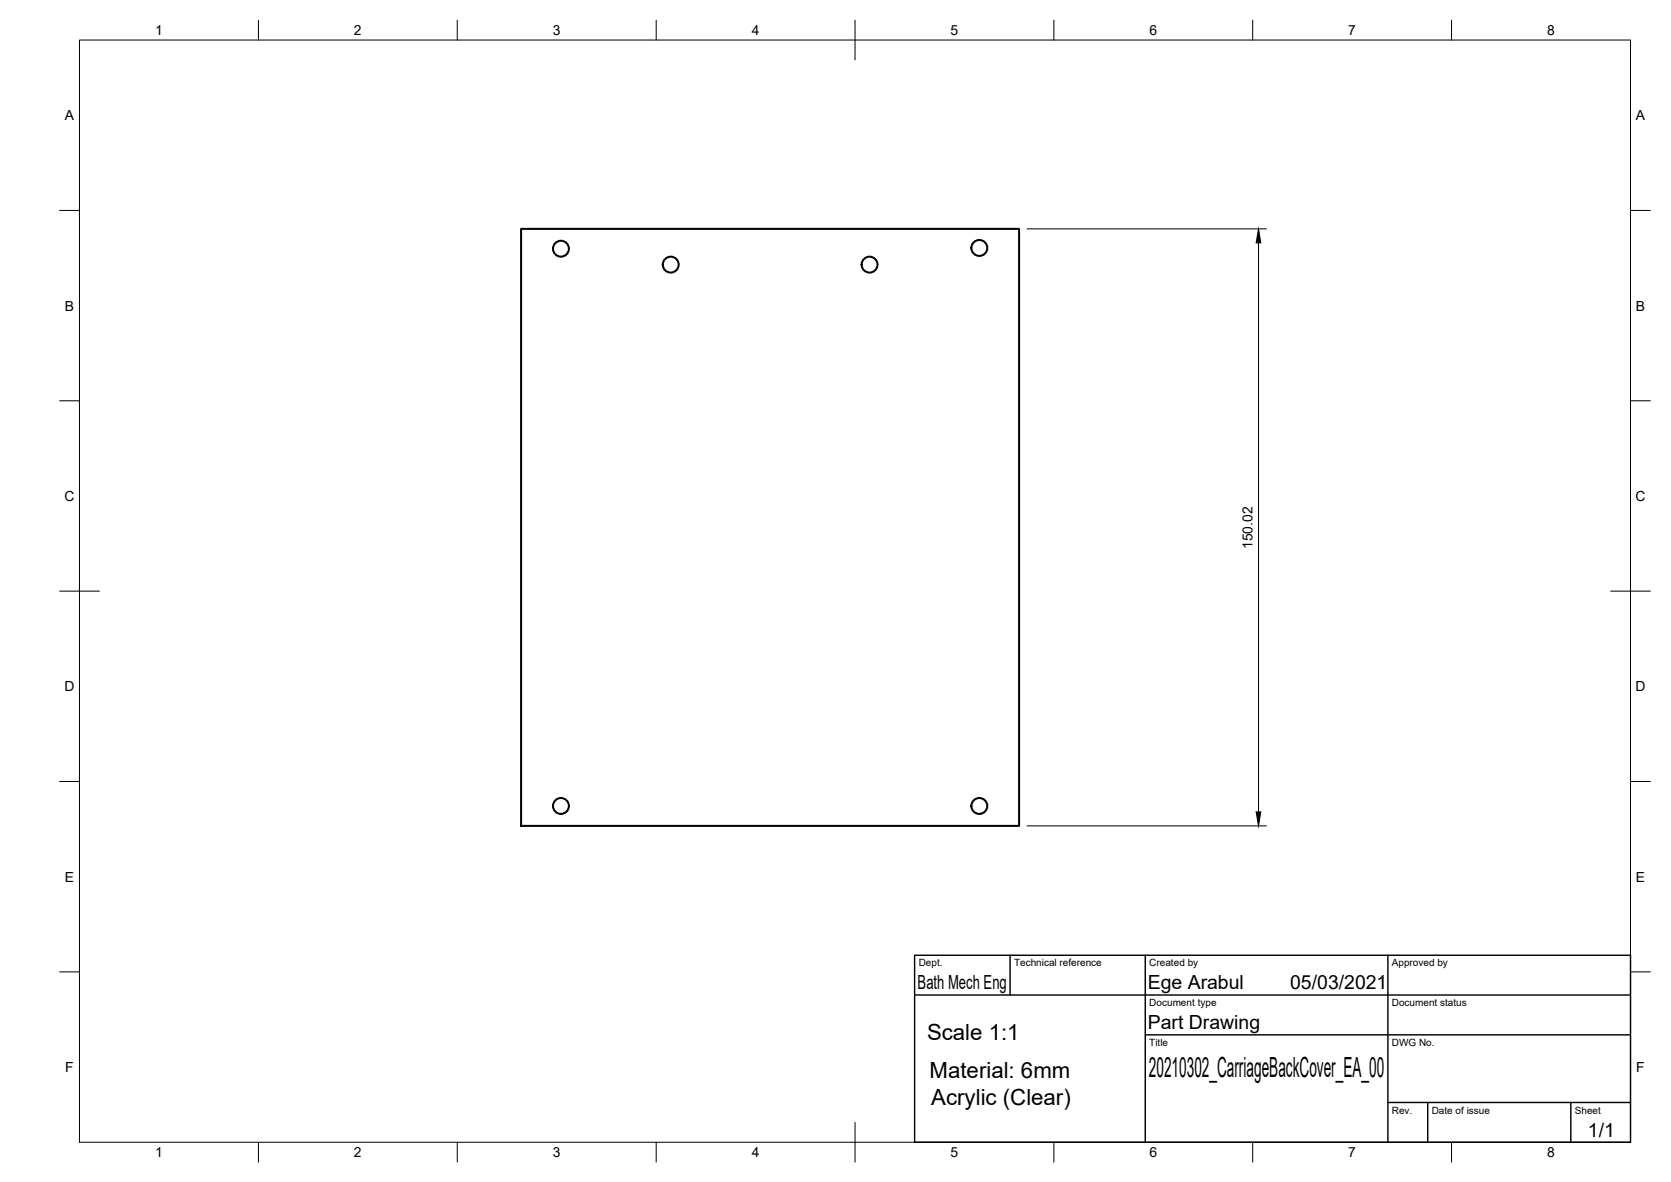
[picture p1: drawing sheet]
<svg xmlns="http://www.w3.org/2000/svg" width="420mm" height="297mm" viewBox="0 0 420 297" stroke-linecap="round" stroke-linejoin="round" font-family="sans-serif">
<!-- layer: Visible -->
<g fill="none" stroke="#000" stroke-width=".51">
<path d="M131 57.5h125.2v150h-125.2z"/>
<circle cx="141" cy="62.5" r="2"/>
<circle cx="168.6" cy="66.5" r="2"/>
<circle cx="218.6" cy="66.5" r="2"/>
<circle cx="246.2" cy="62.3" r="2"/>
<circle cx="141" cy="202.5" r="2"/>
<circle cx="246.2" cy="202.5" r="2"/>
</g>
<!-- layer: Border -->
<g fill="none" stroke="#000" stroke-width=".25">
<path d="M20 10.1h390v276.9h-390zM65 5.1v5M115 5.1v5M165 5.1v5M215 5.1v10M265 5.1v5M315 5.1v5M365 5.1v5M15 52.9h5M410 52.9h5M15 100.7h5M410 100.7h5"/>
<path d="M15 148.6h10M405 148.6h10M15 196.4h5M410 196.4h5M15 244.2h5M410 244.2h5M65 287v5M115 287v5M165 287v5M215 282.1v9.9M265 287v5M315 287v5"/>
<path d="M365 287v5"/>
</g>
<!-- layer: TitleBlock -->
<path d="M230 240.1h180v46.9h-180zM230 250h180M254 240.1v9.9M288 240.1v46.9M349 240.1v46.9M288 260.1h122M349 277.1h61M359 277.1v9.9M395 277.1v9.9" fill="none" stroke="#000" stroke-width=".36"/>
<!-- layer: Dimensions -->
<path d="M258.2 57.5h60.2M316.4 61v143M258.2 207.5h60.2" fill="none" stroke="#000" stroke-width=".25"/>
<path d="M316.4 57.5l.6 3.5h-1.2zM315.8 204h1.2l-.6 3.5z" fill="#000" stroke="#000" stroke-width=".25"/>
<text font-size="7" x="288.9" y="270.6">20210302_CarriageBackCover_EA_00</text>
<g font-size="5.6">
<text x="233.1" y="261.4">Scale 1:1</text>
<text x="233.7" y="270.9">Material: 6mm</text>
<text x="234.2" y="277.7">Acrylic (Clear)</text>
</g>
<g font-size="4.9">
<text x="230.7" y="248.5">Bath Mech Eng</text>
<text x="288.6" y="248.5">Ege Arabul</text>
<text x="324.4" y="248.6">05/03/2021</text>
<text x="288.6" y="258.6">Part Drawing</text>
<text x="399.3" y="285.8">1/1</text>
</g>
<g font-size="3.5">
<text x="39" y="8.8">1</text>
<text x="89" y="8.8">2</text>
<text x="139" y="8.8">3</text>
<text x="189" y="8.8">4</text>
<text x="239" y="8.8">5</text>
<text x="289" y="8.8">6</text>
<text x="339" y="8.8">7</text>
<text x="389" y="8.8">8</text>
<text x="16.3" y="30.2">A</text>
<text x="411.3" y="30.2">A</text>
<text x="16.3" y="78">B</text>
<text x="411.3" y="78">B</text>
<text x="16.2" y="125.9">C</text>
<text x="411.2" y="125.9">C</text>
<text x="314.9" y="138" transform="rotate(-90 314.9 138)">150.02</text>
<text x="16.2" y="173.7">D</text>
<text x="411.2" y="173.7">D</text>
<text x="16.3" y="221.6">E</text>
<text x="411.3" y="221.6">E</text>
<text x="16.4" y="269.4">F</text>
<text x="411.4" y="269.4">F</text>
<text x="39" y="290.8">1</text>
<text x="89" y="290.8">2</text>
<text x="139" y="290.8">3</text>
<text x="189" y="290.8">4</text>
<text x="239" y="290.8">5</text>
<text x="289" y="290.8">6</text>
<text x="339" y="290.8">7</text>
<text x="389" y="290.8">8</text>
</g>
<g font-size="2.5">
<text x="231" y="242.9">Dept.</text>
<text x="255" y="242.9">Technical reference</text>
<text x="289" y="242.9">Created by</text>
<text x="350" y="242.9">Approved by</text>
<text x="289" y="252.8">Document type</text>
<text x="350" y="252.8">Document status</text>
<text x="289" y="262.9">Title</text>
<text x="350" y="262.9">DWG No.</text>
<text x="350" y="279.9">Rev.</text>
<text x="360" y="279.9">Date of issue</text>
<text x="396" y="279.9">Sheet</text>
</g>
</svg>
